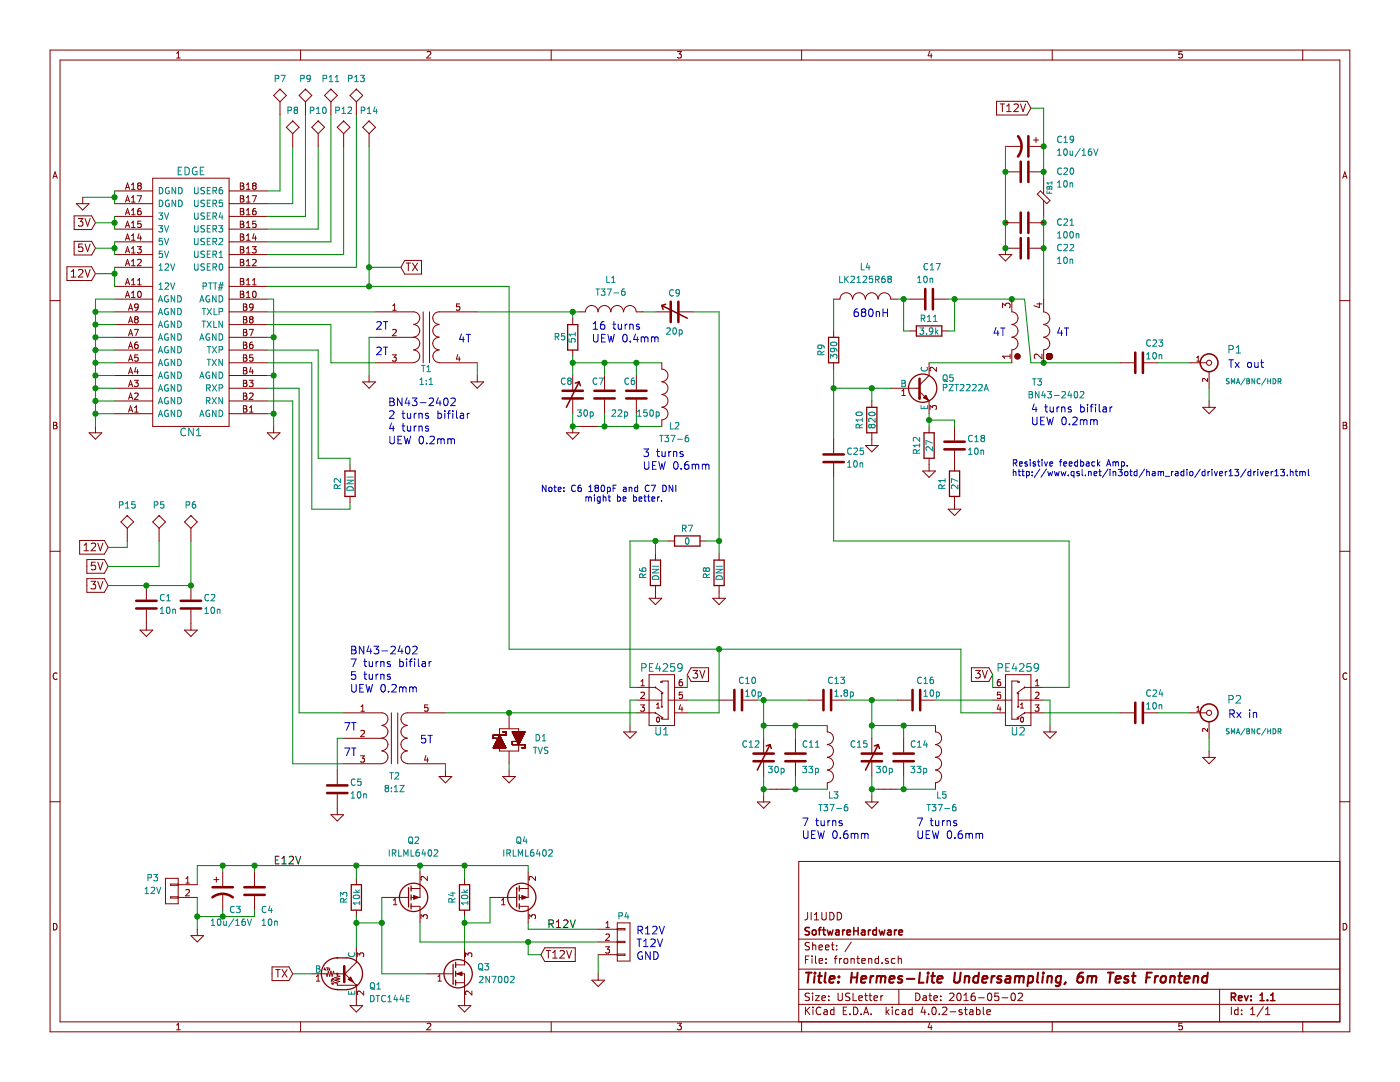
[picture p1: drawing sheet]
EESchema Schematic File Version 2
LIBS:power
LIBS:device
LIBS:transistors
LIBS:conn
LIBS:linear
LIBS:regul
LIBS:74xx
LIBS:cmos4000
LIBS:adc-dac
LIBS:memory
LIBS:xilinx
LIBS:microcontrollers
LIBS:dsp
LIBS:microchip
LIBS:analog_switches
LIBS:motorola
LIBS:texas
LIBS:intel
LIBS:audio
LIBS:interface
LIBS:digital-audio
LIBS:philips
LIBS:display
LIBS:cypress
LIBS:siliconi
LIBS:opto
LIBS:atmel
LIBS:contrib
LIBS:valves
LIBS:hermeslite
LIBS:hermeslite6
LIBS:frontend-cache
EELAYER 25 0
EELAYER END
$Descr USLetter 11000 8500
encoding utf-8
Sheet 1 1
Title "Hermes-Lite Undersampling, 6m Test Frontend"
Date "2016-05-02"
Rev "1.1"
Comp "SoftwareHardware"
Comment1 "JI1UDD"
Comment2 ""
Comment3 ""
Comment4 ""
$EndDescr
$Comp
L EDGE CN1
U 1 1
P 1500 2250
F 0 "CN1" H 1500 1100 60  0000 C CNN
F 1 "EDGE" H 1500 3150 60  0000 C CNN
F 2 "HERMESLITE_FE6:EDGE" H 1500 1750 60  0001 C CNN
F 3 "" H 1500 1750 60  0000 C CNN
	1    1500 2250
	1    0    0    -1  
$EndComp
$Comp
L TRANSFO4 T2
U 1 1
P 3100 5800
F 0 "T2" H 3100 5500 50  0000 C CNN
F 1 "8:1Z" H 3100 5400 50  0000 C CNN
F 2 "HERMESLITE:TRANSFSMT" H 3100 5800 60  0001 C CNN
F 3 "" H 3100 5800 60  0000 C CNN
	1    3100 5800
	1    0    0    -1  
$EndComp
$Comp
L GND #PWR01
U 1 1
P 2650 6350
F 0 "#PWR01" H 2650 6100 50  0001 C CNN
F 1 "GND" H 2650 6200 50  0001 C CNN
F 2 "" H 2650 6350 60  0000 C CNN
F 3 "" H 2650 6350 60  0000 C CNN
	1    2650 6350
	1    0    0    -1  
$EndComp
$Comp
L GND #PWR02
U 1 1
P 3500 6050
F 0 "#PWR02" H 3500 5800 50  0001 C CNN
F 1 "GND" H 3500 5900 50  0001 C CNN
F 2 "" H 3500 6050 60  0000 C CNN
F 3 "" H 3500 6050 60  0000 C CNN
	1    3500 6050
	1    0    0    -1  
$EndComp
$Comp
L GND #PWR03
U 1 1
P 2150 3350
F 0 "#PWR03" H 2150 3350 30  0001 C CNN
F 1 "GND" H 2150 3280 30  0001 C CNN
F 2 "" H 2150 3350 60  0000 C CNN
F 3 "" H 2150 3350 60  0000 C CNN
	1    2150 3350
	1    0    0    -1  
$EndComp
$Comp
L GND #PWR04
U 1 1
P 750 3350
F 0 "#PWR04" H 750 3350 30  0001 C CNN
F 1 "GND" H 750 3280 30  0001 C CNN
F 2 "" H 750 3350 60  0000 C CNN
F 3 "" H 750 3350 60  0000 C CNN
	1    750  3350
	1    0    0    -1  
$EndComp
Text GLabel 750  1750 0    60   Input ~ 0
3V
Text GLabel 750  1950 0    60   Input ~ 0
5V
$Comp
L TRANSFO4 T1
U 1 1
P 3350 2650
F 0 "T1" H 3350 2400 50  0000 C CNN
F 1 "1:1" H 3350 2300 50  0000 C CNN
F 2 "HERMESLITE:TRANSFSMT" H 3350 2650 60  0001 C CNN
F 3 "" H 3350 2650 60  0000 C CNN
	1    3350 2650
	1    0    0    -1  
$EndComp
$Comp
L GND #PWR05
U 1 1
P 2900 2950
F 0 "#PWR05" H 2900 2700 50  0001 C CNN
F 1 "GND" H 2900 2800 50  0001 C CNN
F 2 "" H 2900 2950 60  0000 C CNN
F 3 "" H 2900 2950 60  0000 C CNN
	1    2900 2950
	1    0    0    -1  
$EndComp
$Comp
L BNC P2
U 1 1
P 9500 5600
F 0 "P2" H 9700 5700 60  0000 C CNN
F 1 "SMA/BNC/HDR" H 9850 5450 40  0000 C CNN
F 2 "HERMESLITE:rfconnector" H 9500 5600 60  0001 C CNN
F 3 "" H 9500 5600 60  0000 C CNN
	1    9500 5600
	1    0    0    -1  
$EndComp
$Comp
L GND #PWR06
U 1 1
P 9500 5900
F 0 "#PWR06" H 9500 5900 30  0001 C CNN
F 1 "GND" H 9500 5830 30  0001 C CNN
F 2 "" H 9500 5900 60  0000 C CNN
F 3 "" H 9500 5900 60  0000 C CNN
	1    9500 5900
	1    0    0    -1  
$EndComp
$Comp
L C C6
U 1 1
P 5000 3100
F 0 "C6" H 4900 3200 50  0000 L CNN
F 1 "150p" H 5000 2950 50  0000 L CNN
F 2 "HERMESLITE_FE6:C_0805_HandSoldering" H 5038 2950 30  0001 C CNN
F 3 "" H 5000 3100 60  0000 C CNN
	1    5000 3100
	1    0    0    -1  
$EndComp
$Comp
L GND #PWR07
U 1 1
P 4500 3350
F 0 "#PWR07" H 4500 3100 50  0001 C CNN
F 1 "GND" H 4500 3200 50  0001 C CNN
F 2 "" H 4500 3350 60  0000 C CNN
F 3 "" H 4500 3350 60  0000 C CNN
	1    4500 3350
	1    0    0    -1  
$EndComp
$Comp
L R R5
U 1 1
P 4500 2650
F 0 "R5" H 4400 2650 50  0000 C CNN
F 1 "51" V 4500 2650 50  0000 C CNN
F 2 "HERMESLITE_FE6:C_0805_HandSoldering" V 4430 2650 30  0001 C CNN
F 3 "" H 4500 2650 30  0000 C CNN
	1    4500 2650
	1    0    0    -1  
$EndComp
$Comp
L C C7
U 1 1
P 4750 3100
F 0 "C7" H 4650 3200 50  0000 L CNN
F 1 "22p" H 4800 2950 50  0000 L CNN
F 2 "HERMESLITE_FE6:C_0805_HandSoldering" H 4788 2950 30  0001 C CNN
F 3 "" H 4750 3100 60  0000 C CNN
	1    4750 3100
	1    0    0    -1  
$EndComp
$Comp
L CTRIM C8
U 1 1
P 4500 3100
F 0 "C8" H 4450 3200 50  0000 C CNN
F 1 "30p" H 4600 2950 50  0000 C CNN
F 2 "HERMESLITE_FE6:TC_TZ03" H 4500 3100 50  0001 C CNN
F 3 "" H 4500 3100 50  0000 C CNN
	1    4500 3100
	1    0    0    -1  
$EndComp
$Comp
L INDUCTOR_SMALL L2
U 1 1
P 5200 3100
F 0 "L2" V 5450 3200 50  0000 C CNN
F 1 "T37-6" V 5550 3200 50  0000 C CNN
F 2 "HERMESLITE_FE6:T37_SL" H 5200 3100 60  0001 C CNN
F 3 "" H 5200 3100 60  0000 C CNN
	1    5200 3100
	0    1    1    0   
$EndComp
$Comp
L INDUCTOR_SMALL L1
U 1 1
P 4800 2450
F 0 "L1" H 4800 2700 50  0000 C CNN
F 1 "T37-6" H 4800 2600 50  0000 C CNN
F 2 "HERMESLITE_FE6:T37_SL" H 4800 2450 60  0001 C CNN
F 3 "" H 4800 2450 60  0000 C CNN
	1    4800 2450
	1    0    0    -1  
$EndComp
$Comp
L CTRIM C9
U 1 1
P 5300 2450
F 0 "C9" V 5450 2450 50  0000 C CNN
F 1 "20p" V 5150 2450 50  0000 C CNN
F 2 "HERMESLITE_FE6:TC_TZ03" H 5300 2450 50  0001 C CNN
F 3 "" H 5300 2450 50  0000 C CNN
	1    5300 2450
	0    -1   -1   0   
$EndComp
$Comp
L C C10
U 1 1
P 5800 5500
F 0 "C10" V 5650 5500 50  0000 L CNN
F 1 "10p" V 5750 5550 50  0000 L CNN
F 2 "HERMESLITE_FE6:C_0805_HandSoldering" H 5838 5350 30  0001 C CNN
F 3 "" H 5800 5500 60  0000 C CNN
	1    5800 5500
	0    1    1    0   
$EndComp
$Comp
L C C13
U 1 1
P 6500 5500
F 0 "C13" V 6350 5500 50  0000 L CNN
F 1 "1.8p" V 6450 5550 50  0000 L CNN
F 2 "HERMESLITE_FE6:C_0805_HandSoldering" H 6538 5350 30  0001 C CNN
F 3 "" H 6500 5500 60  0000 C CNN
	1    6500 5500
	0    1    1    0   
$EndComp
$Comp
L C C16
U 1 1
P 7200 5500
F 0 "C16" V 7050 5500 50  0000 L CNN
F 1 "10p" V 7150 5550 50  0000 L CNN
F 2 "HERMESLITE_FE6:C_0805_HandSoldering" H 7238 5350 30  0001 C CNN
F 3 "" H 7200 5500 60  0000 C CNN
	1    7200 5500
	0    1    1    0   
$EndComp
$Comp
L BNC P1
U 1 1
P 9500 2850
F 0 "P1" H 9700 2950 60  0000 C CNN
F 1 "SMA/BNC/HDR" H 9850 2700 40  0000 C CNN
F 2 "HERMESLITE:rfconnector" H 9500 2850 60  0001 C CNN
F 3 "" H 9500 2850 60  0000 C CNN
	1    9500 2850
	1    0    0    -1  
$EndComp
$Comp
L GND #PWR08
U 1 1
P 9500 3150
F 0 "#PWR08" H 9500 3150 30  0001 C CNN
F 1 "GND" H 9500 3080 30  0001 C CNN
F 2 "" H 9500 3150 60  0000 C CNN
F 3 "" H 9500 3150 60  0000 C CNN
	1    9500 3150
	1    0    0    -1  
$EndComp
$Comp
L GND #PWR09
U 1 1
P 3750 2950
F 0 "#PWR09" H 3750 2700 50  0001 C CNN
F 1 "GND" H 3750 2800 50  0001 C CNN
F 2 "" H 3750 2950 60  0000 C CNN
F 3 "" H 3750 2950 60  0000 C CNN
	1    3750 2950
	1    0    0    -1  
$EndComp
$Comp
L C C11
U 1 1
P 6250 5950
F 0 "C11" H 6300 6050 50  0000 L CNN
F 1 "33p" H 6300 5850 50  0000 L CNN
F 2 "HERMESLITE_FE6:C_0805_HandSoldering" H 6288 5800 30  0001 C CNN
F 3 "" H 6250 5950 60  0000 C CNN
	1    6250 5950
	1    0    0    -1  
$EndComp
$Comp
L CTRIM C12
U 1 1
P 6000 5950
F 0 "C12" H 5900 6050 50  0000 C CNN
F 1 "30p" H 6100 5850 50  0000 C CNN
F 2 "HERMESLITE_FE6:TC_TZ03" H 6000 5950 50  0001 C CNN
F 3 "" H 6000 5950 50  0000 C CNN
	1    6000 5950
	1    0    0    -1  
$EndComp
$Comp
L INDUCTOR_SMALL L3
U 1 1
P 6500 5950
F 0 "L3" V 6800 6000 50  0000 C CNN
F 1 "T37-6" V 6900 6000 50  0000 C CNN
F 2 "HERMESLITE_FE6:T37_SL" H 6500 5950 60  0001 C CNN
F 3 "" H 6500 5950 60  0000 C CNN
	1    6500 5950
	0    1    1    0   
$EndComp
$Comp
L GND #PWR010
U 1 1
P 6000 6250
F 0 "#PWR010" H 6000 6000 50  0001 C CNN
F 1 "GND" H 6000 6100 50  0001 C CNN
F 2 "" H 6000 6250 60  0000 C CNN
F 3 "" H 6000 6250 60  0000 C CNN
	1    6000 6250
	1    0    0    -1  
$EndComp
$Comp
L C C14
U 1 1
P 7100 5950
F 0 "C14" H 7150 6050 50  0000 L CNN
F 1 "33p" H 7150 5850 50  0000 L CNN
F 2 "HERMESLITE_FE6:C_0805_HandSoldering" H 7138 5800 30  0001 C CNN
F 3 "" H 7100 5950 60  0000 C CNN
	1    7100 5950
	1    0    0    -1  
$EndComp
$Comp
L CTRIM C15
U 1 1
P 6850 5950
F 0 "C15" H 6750 6050 50  0000 C CNN
F 1 "30p" H 6950 5850 50  0000 C CNN
F 2 "HERMESLITE_FE6:TC_TZ03" H 6850 5950 50  0001 C CNN
F 3 "" H 6850 5950 50  0000 C CNN
	1    6850 5950
	1    0    0    -1  
$EndComp
$Comp
L INDUCTOR_SMALL L5
U 1 1
P 7350 5950
F 0 "L5" V 7650 6000 50  0000 C CNN
F 1 "T37-6" V 7750 6000 50  0000 C CNN
F 2 "HERMESLITE_FE6:T37_SL" H 7350 5950 60  0001 C CNN
F 3 "" H 7350 5950 60  0000 C CNN
	1    7350 5950
	0    1    1    0   
$EndComp
$Comp
L GND #PWR011
U 1 1
P 6850 6250
F 0 "#PWR011" H 6850 6000 50  0001 C CNN
F 1 "GND" H 6850 6100 50  0001 C CNN
F 2 "" H 6850 6250 60  0000 C CNN
F 3 "" H 6850 6250 60  0000 C CNN
	1    6850 6250
	1    0    0    -1  
$EndComp
$Comp
L PE4259 U1
U 1 1
P 5200 5500
F 0 "U1" H 5200 5250 60  0000 C CNN
F 1 "PE4259" H 5200 5750 60  0000 C CNN
F 2 "HERMESLITE_FE6:pe4259" H 5200 5500 60  0001 C CNN
F 3 "" H 5200 5500 60  0000 C CNN
	1    5200 5500
	-1   0    0    -1  
$EndComp
Text GLabel 5400 5300 2    60   Input ~ 0
3V
$Comp
L R R2
U 1 1
P 2750 3800
F 0 "R2" V 2850 3800 50  0000 C CNN
F 1 "DNI" V 2750 3800 50  0000 C CNN
F 2 "HERMESLITE_FE6:C_0603_HandSoldering" V 2680 3800 30  0001 C CNN
F 3 "" H 2750 3800 30  0000 C CNN
	1    2750 3800
	-1   0    0    1   
$EndComp
$Comp
L GND #PWR012
U 1 1
P 8250 5700
F 0 "#PWR012" H 8250 5450 50  0001 C CNN
F 1 "GND" H 8250 5550 50  0001 C CNN
F 2 "" H 8250 5700 60  0000 C CNN
F 3 "" H 8250 5700 60  0000 C CNN
	1    8250 5700
	1    0    0    -1  
$EndComp
$Comp
L PE4259 U2
U 1 1
P 8000 5500
F 0 "U2" H 8000 5250 60  0000 C CNN
F 1 "PE4259" H 8000 5750 60  0000 C CNN
F 2 "HERMESLITE_FE6:pe4259" H 8000 5500 60  0001 C CNN
F 3 "" H 8000 5500 60  0000 C CNN
	1    8000 5500
	1    0    0    -1  
$EndComp
Text GLabel 7800 5300 0    60   Input ~ 0
3V
$Comp
L GND #PWR013
U 1 1
P 4950 5700
F 0 "#PWR013" H 4950 5450 50  0001 C CNN
F 1 "GND" H 4950 5550 50  0001 C CNN
F 2 "" H 4950 5700 60  0000 C CNN
F 3 "" H 4950 5700 60  0000 C CNN
	1    4950 5700
	1    0    0    -1  
$EndComp
$Comp
L R R10
U 1 1
P 6850 3300
F 0 "R10" V 6950 3300 50  0000 C CNN
F 1 "820" V 6850 3300 50  0000 C CNN
F 2 "HERMESLITE_FE6:C_0805_HandSoldering" V 6780 3300 30  0001 C CNN
F 3 "" H 6850 3300 30  0000 C CNN
	1    6850 3300
	-1   0    0    1   
$EndComp
$Comp
L R R12
U 1 1
P 7300 3500
F 0 "R12" V 7400 3500 50  0000 C CNN
F 1 "27" V 7300 3500 50  0000 C CNN
F 2 "HERMESLITE_FE6:C_0805_HandSoldering" V 7230 3500 30  0001 C CNN
F 3 "" H 7300 3500 30  0000 C CNN
	1    7300 3500
	-1   0    0    1   
$EndComp
$Comp
L R R1
U 1 1
P 7500 3800
F 0 "R1" V 7600 3800 50  0000 C CNN
F 1 "27" V 7500 3800 50  0000 C CNN
F 2 "HERMESLITE_FE6:C_0805_HandSoldering" V 7430 3800 30  0001 C CNN
F 3 "" H 7500 3800 30  0000 C CNN
	1    7500 3800
	-1   0    0    1   
$EndComp
$Comp
L R R9
U 1 1
P 6550 2750
F 0 "R9" V 6650 2750 50  0000 C CNN
F 1 "390" V 6550 2750 50  0000 C CNN
F 2 "HERMESLITE_FE6:C_0805_HandSoldering" V 6480 2750 30  0001 C CNN
F 3 "" H 6550 2750 30  0000 C CNN
	1    6550 2750
	-1   0    0    1   
$EndComp
$Comp
L INDUCTOR_SMALL L4
U 1 1
P 6800 2350
F 0 "L4" H 6800 2600 50  0000 C CNN
F 1 "LK2125R68" H 6800 2500 50  0000 C CNN
F 2 "HERMESLITE_FE6:C_0805_HandSoldering" H 6800 2350 60  0001 C CNN
F 3 "" H 6800 2350 60  0000 C CNN
	1    6800 2350
	1    0    0    -1  
$EndComp
$Comp
L C C17
U 1 1
P 7300 2350
F 0 "C17" V 7050 2300 50  0000 L CNN
F 1 "10n" V 7150 2250 50  0000 L CNN
F 2 "HERMESLITE_FE6:C_0805_HandSoldering" H 7338 2200 30  0001 C CNN
F 3 "" H 7300 2350 60  0000 C CNN
	1    7300 2350
	0    1    1    0   
$EndComp
$Comp
L R R11
U 1 1
P 7300 2600
F 0 "R11" V 7400 2600 50  0000 C CNN
F 1 "3.9k" V 7300 2600 50  0000 C CNN
F 2 "HERMESLITE_FE6:C_0805_HandSoldering" V 7230 2600 30  0001 C CNN
F 3 "" H 7300 2600 30  0000 C CNN
	1    7300 2600
	0    -1   -1   0   
$EndComp
$Comp
L C C18
U 1 1
P 7500 3500
F 0 "C18" H 7600 3550 50  0000 L CNN
F 1 "10n" H 7600 3450 50  0000 L CNN
F 2 "HERMESLITE_FE6:C_0805_HandSoldering" H 7538 3350 30  0001 C CNN
F 3 "" H 7500 3500 60  0000 C CNN
	1    7500 3500
	1    0    0    -1  
$EndComp
$Comp
L GND #PWR014
U 1 1
P 7500 3950
F 0 "#PWR014" H 7500 3700 50  0001 C CNN
F 1 "GND" H 7500 3800 50  0001 C CNN
F 2 "" H 7500 3950 60  0000 C CNN
F 3 "" H 7500 3950 60  0000 C CNN
	1    7500 3950
	1    0    0    -1  
$EndComp
$Comp
L GND #PWR015
U 1 1
P 7300 3650
F 0 "#PWR015" H 7300 3400 50  0001 C CNN
F 1 "GND" H 7300 3500 50  0001 C CNN
F 2 "" H 7300 3650 60  0000 C CNN
F 3 "" H 7300 3650 60  0000 C CNN
	1    7300 3650
	1    0    0    -1  
$EndComp
$Comp
L GND #PWR016
U 1 1
P 6850 3450
F 0 "#PWR016" H 6850 3200 50  0001 C CNN
F 1 "GND" H 6850 3300 50  0001 C CNN
F 2 "" H 6850 3450 60  0000 C CNN
F 3 "" H 6850 3450 60  0000 C CNN
	1    6850 3450
	1    0    0    -1  
$EndComp
$Comp
L C C23
U 1 1
P 8950 2850
F 0 "C23" V 8800 2900 50  0000 L CNN
F 1 "10n" V 8900 2900 50  0000 L CNN
F 2 "HERMESLITE_FE6:C_0805_HandSoldering" H 8988 2700 30  0001 C CNN
F 3 "" H 8950 2850 60  0000 C CNN
	1    8950 2850
	0    1    1    0   
$EndComp
$Comp
L C C22
U 1 1
P 8050 1950
F 0 "C22" V 8050 2200 50  0000 L CNN
F 1 "10n" V 8150 2200 50  0000 L CNN
F 2 "HERMESLITE_FE6:C_0805_HandSoldering" H 8088 1800 30  0001 C CNN
F 3 "" H 8050 1950 60  0000 C CNN
	1    8050 1950
	0    1    1    0   
$EndComp
$Comp
L GND #PWR017
U 1 1
P 7900 1950
F 0 "#PWR017" H 7900 1700 50  0001 C CNN
F 1 "GND" H 7900 1800 50  0001 C CNN
F 2 "" H 7900 1950 60  0000 C CNN
F 3 "" H 7900 1950 60  0000 C CNN
	1    7900 1950
	1    0    0    -1  
$EndComp
$Comp
L FB FB1
U 1 1
P 8200 1550
F 0 "FB1" H 8275 1500 39  0000 C CNN
F 1 "FB" H 8200 1650 60  0001 C CNN
F 2 "HERMESLITE_FE6:C_0805_HandSoldering" H 8200 1550 60  0001 C CNN
F 3 "" H 8200 1550 60  0000 C CNN
	1    8200 1550
	0    -1   -1   0   
$EndComp
$Comp
L C C24
U 1 1
P 8950 5600
F 0 "C24" V 8800 5650 50  0000 L CNN
F 1 "10n" V 8900 5650 50  0000 L CNN
F 2 "HERMESLITE_FE6:C_0805_HandSoldering" H 8988 5450 30  0001 C CNN
F 3 "" H 8950 5600 60  0000 C CNN
	1    8950 5600
	0    1    1    0   
$EndComp
$Comp
L C C5
U 1 1
P 2650 6200
F 0 "C5" H 2750 6250 50  0000 L CNN
F 1 "10n" H 2750 6150 50  0000 L CNN
F 2 "HERMESLITE_FE6:C_0805_HandSoldering" H 2688 6050 30  0001 C CNN
F 3 "" H 2650 6200 60  0000 C CNN
	1    2650 6200
	1    0    0    -1  
$EndComp
$Comp
L TST P5
U 1 1
P 1250 4250
F 0 "P5" H 1250 4500 50  0000 C BNN
F 1 "TST5" H 1250 4500 50  0001 C CNN
F 2 "HERMESLITE_FE6:Measurement_Point_Round-SMD-Pad_Small" H 2100 3400 50  0001 C CNN
F 3 "" H 1250 4250 50  0000 C CNN
	1    1250 4250
	1    0    0    -1  
$EndComp
Text GLabel 850  4450 0    60   Input ~ 0
5V
Text GLabel 850  4600 0    60   Input ~ 0
3V
$Comp
L GND #PWR018
U 1 1
P 1500 4900
F 0 "#PWR018" H 1500 4650 50  0001 C CNN
F 1 "GND" H 1500 4750 50  0001 C CNN
F 2 "" H 1500 4900 60  0000 C CNN
F 3 "" H 1500 4900 60  0000 C CNN
	1    1500 4900
	1    0    0    -1  
$EndComp
$Comp
L C C2
U 1 1
P 1500 4750
F 0 "C2" H 1600 4800 50  0000 L CNN
F 1 "10n" H 1600 4700 50  0000 L CNN
F 2 "HERMESLITE_FE6:C_0805_HandSoldering" H 1538 4600 30  0001 C CNN
F 3 "" H 1500 4750 60  0000 C CNN
	1    1500 4750
	1    0    0    -1  
$EndComp
$Comp
L TST P6
U 1 1
P 1500 4250
F 0 "P6" H 1500 4500 50  0000 C BNN
F 1 "TST3" H 1500 4500 50  0001 C CNN
F 2 "HERMESLITE_FE6:Measurement_Point_Round-SMD-Pad_Small" H 1500 4250 50  0001 C CNN
F 3 "" H 1500 4250 50  0000 C CNN
	1    1500 4250
	1    0    0    -1  
$EndComp
Text Notes 5050 3600 0    60   ~ 0
3 turns
Text Notes 4650 2600 0    60   ~ 0
16 turns
Text Notes 6300 6500 0    60   ~ 0
7 turns
Text Notes 7200 6500 0    60   ~ 0
7 turns
$Comp
L C C20
U 1 1
P 8050 1350
F 0 "C20" V 8050 1600 50  0000 L CNN
F 1 "10n" V 8150 1600 50  0000 L CNN
F 2 "HERMESLITE_FE6:C_0805_HandSoldering" H 8088 1200 30  0001 C CNN
F 3 "" H 8050 1350 60  0000 C CNN
	1    8050 1350
	0    1    1    0   
$EndComp
$Comp
L CP1 C19
U 1 1
P 8050 1150
F 0 "C19" V 8000 1400 50  0000 L CNN
F 1 "10u/16V" V 8100 1400 50  0000 L CNN
F 2 "HERMESLITE_FE6:TantalC_SizeB_EIA-3528_Wave" H 8050 1150 50  0001 C CNN
F 3 "" H 8050 1150 50  0000 C CNN
	1    8050 1150
	0    1    1    0   
$EndComp
$Comp
L C C1
U 1 1
P 1150 4750
F 0 "C1" H 1250 4800 50  0000 L CNN
F 1 "10n" H 1250 4700 50  0000 L CNN
F 2 "HERMESLITE_FE6:C_0805_HandSoldering" H 1188 4600 30  0001 C CNN
F 3 "" H 1150 4750 60  0000 C CNN
	1    1150 4750
	1    0    0    -1  
$EndComp
$Comp
L GND #PWR019
U 1 1
P 1150 4900
F 0 "#PWR019" H 1150 4650 50  0001 C CNN
F 1 "GND" H 1150 4750 50  0001 C CNN
F 2 "" H 1150 4900 60  0000 C CNN
F 3 "" H 1150 4900 60  0000 C CNN
	1    1150 4900
	1    0    0    -1  
$EndComp
$Comp
L DIODESCH2 D1
U 1 1
P 4000 5800
F 0 "D1" V 4000 6050 50  0000 C CNN
F 1 "TVS" V 4100 6050 50  0000 C CNN
F 2 "HERMESLITE:SOD323" H 4000 5875 60  0001 C CNN
F 3 "" H 4000 5875 60  0000 C CNN
	1    4000 5800
	0    1    1    0   
$EndComp
$Comp
L GND #PWR020
U 1 1
P 4000 6050
F 0 "#PWR020" H 4000 5800 50  0001 C CNN
F 1 "GND" H 4000 5900 50  0001 C CNN
F 2 "" H 4000 6050 60  0000 C CNN
F 3 "" H 4000 6050 60  0000 C CNN
	1    4000 6050
	1    0    0    -1  
$EndComp
Text Notes 8100 3250 0    60   ~ 0
4 turns bifilar
$Comp
L PZT2222A Q5
U 1 1
P 7200 3050
F 0 "Q5" H 7400 3125 50  0000 L CNN
F 1 "PZT2222A" H 7400 3050 50  0000 L CNN
F 2 "HERMESLITE_FE6:SOT-223-Heat" H 7400 2975 50  0001 L CIN
F 3 "" H 7200 3050 50  0000 L CNN
	1    7200 3050
	1    0    0    -1  
$EndComp
$Comp
L Q_PMOS_GSD Q4
U 1 1
P 4050 7050
F 0 "Q4" H 4150 6600 50  0000 R CNN
F 1 "IRLML6402" H 4350 6700 50  0000 R CNN
F 2 "HERMESLITE_FE6:SOT-23" H 4250 7150 50  0001 C CNN
F 3 "" H 4050 7050 50  0000 C CNN
	1    4050 7050
	1    0    0    1   
$EndComp
$Comp
L Q_NMOS_GSD Q3
U 1 1
P 3550 7650
F 0 "Q3" H 3850 7700 50  0000 R CNN
F 1 "2N7002" H 4050 7600 50  0000 R CNN
F 2 "HERMESLITE_FE6:SOT-23" H 3750 7750 50  0001 C CNN
F 3 "" H 3550 7650 50  0000 C CNN
	1    3550 7650
	1    0    0    -1  
$EndComp
$Comp
L R R4
U 1 1
P 3650 7050
F 0 "R4" V 3750 7050 50  0000 C CNN
F 1 "10k" V 3650 7050 50  0000 C CNN
F 2 "HERMESLITE_FE6:C_0805_HandSoldering" V 3580 7050 30  0001 C CNN
F 3 "" H 3650 7050 30  0000 C CNN
	1    3650 7050
	-1   0    0    1   
$EndComp
$Comp
L Q_PMOS_GSD Q2
U 1 1
P 3200 7050
F 0 "Q2" H 3300 6600 50  0000 R CNN
F 1 "IRLML6402" H 3450 6700 50  0000 R CNN
F 2 "HERMESLITE_FE6:SOT-23" H 3400 7150 50  0001 C CNN
F 3 "" H 3200 7050 50  0000 C CNN
	1    3200 7050
	1    0    0    1   
$EndComp
$Comp
L CONN_01X03 P4
U 1 1
P 4900 7400
F 0 "P4" H 4900 7600 50  0000 C CNN
F 1 "CONN_01X03" H 5000 7150 50  0001 C CNN
F 2 "HERMESLITE_FE6:JST_EH_3P" H 4900 7400 50  0001 C CNN
F 3 "" H 4900 7400 50  0000 C CNN
	1    4900 7400
	1    0    0    -1  
$EndComp
$Comp
L R R3
U 1 1
P 2800 7050
F 0 "R3" V 2900 7050 50  0000 C CNN
F 1 "10k" V 2800 7050 50  0000 C CNN
F 2 "HERMESLITE_FE6:C_0805_HandSoldering" V 2730 7050 30  0001 C CNN
F 3 "" H 2800 7050 30  0000 C CNN
	1    2800 7050
	-1   0    0    1   
$EndComp
$Comp
L GND #PWR021
U 1 1
P 3650 7850
F 0 "#PWR021" H 3650 7850 30  0001 C CNN
F 1 "GND" H 3650 7780 30  0001 C CNN
F 2 "" H 3650 7850 60  0000 C CNN
F 3 "" H 3650 7850 60  0000 C CNN
	1    3650 7850
	1    0    0    -1  
$EndComp
$Comp
L GND #PWR022
U 1 1
P 2800 7850
F 0 "#PWR022" H 2800 7850 30  0001 C CNN
F 1 "GND" H 2800 7780 30  0001 C CNN
F 2 "" H 2800 7850 60  0000 C CNN
F 3 "" H 2800 7850 60  0000 C CNN
	1    2800 7850
	1    0    0    -1  
$EndComp
$Comp
L GND #PWR023
U 1 1
P 4700 7650
F 0 "#PWR023" H 4700 7650 30  0001 C CNN
F 1 "GND" H 4700 7580 30  0001 C CNN
F 2 "" H 4700 7650 60  0000 C CNN
F 3 "" H 4700 7650 60  0000 C CNN
	1    4700 7650
	1    0    0    -1  
$EndComp
Text GLabel 8100 850  0    60   Input ~ 0
T12V
Text GLabel 2300 7650 0    60   Input ~ 0
TX
$Comp
L R R7
U 1 1
P 5400 4250
F 0 "R7" V 5500 4250 50  0000 C CNN
F 1 "0" V 5400 4250 50  0000 C CNN
F 2 "HERMESLITE_FE6:C_0805_HandSoldering" V 5330 4250 30  0001 C CNN
F 3 "" H 5400 4250 30  0000 C CNN
	1    5400 4250
	0    -1   -1   0   
$EndComp
$Comp
L R R8
U 1 1
P 5650 4500
F 0 "R8" V 5750 4500 50  0000 C CNN
F 1 "DNI" V 5650 4500 50  0000 C CNN
F 2 "HERMESLITE_FE6:C_0805_HandSoldering" V 5580 4500 30  0001 C CNN
F 3 "" H 5650 4500 30  0000 C CNN
	1    5650 4500
	-1   0    0    1   
$EndComp
$Comp
L GND #PWR024
U 1 1
P 5650 4650
F 0 "#PWR024" H 5650 4400 50  0001 C CNN
F 1 "GND" H 5650 4500 50  0001 C CNN
F 2 "" H 5650 4650 60  0000 C CNN
F 3 "" H 5650 4650 60  0000 C CNN
	1    5650 4650
	1    0    0    -1  
$EndComp
$Comp
L R R6
U 1 1
P 5150 4500
F 0 "R6" V 5250 4500 50  0000 C CNN
F 1 "DNI" V 5150 4500 50  0000 C CNN
F 2 "HERMESLITE_FE6:C_0805_HandSoldering" V 5080 4500 30  0001 C CNN
F 3 "" H 5150 4500 30  0000 C CNN
	1    5150 4500
	-1   0    0    1   
$EndComp
$Comp
L GND #PWR025
U 1 1
P 5150 4650
F 0 "#PWR025" H 5150 4400 50  0001 C CNN
F 1 "GND" H 5150 4500 50  0001 C CNN
F 2 "" H 5150 4650 60  0000 C CNN
F 3 "" H 5150 4650 60  0000 C CNN
	1    5150 4650
	1    0    0    -1  
$EndComp
Text GLabel 3150 2100 2    60   Input ~ 0
TX
Wire Wire Line
	2650 6050 2650 5800
Wire Wire Line
	2650 5800 2700 5800
Wire Wire Line
	3500 6000 3500 6050
Wire Wire Line
	2100 3050 2350 3050
Wire Wire Line
	2350 3050 2350 5600
Wire Wire Line
	2350 5600 2700 5600
Wire Wire Line
	2100 3150 2300 3150
Wire Wire Line
	2300 3150 2300 6000
Wire Wire Line
	2300 6000 2700 6000
Wire Wire Line
	2100 2750 2500 2750
Wire Wire Line
	2500 2750 2500 3600
Wire Wire Line
	2100 2850 2450 2850
Wire Wire Line
	2450 2850 2450 4000
Wire Wire Line
	2100 1500 2200 1500
Wire Wire Line
	2200 1500 2200 900 
Wire Wire Line
	2100 1600 2300 1600
Wire Wire Line
	2300 1600 2300 1150
Wire Wire Line
	2100 1700 2400 1700
Wire Wire Line
	2400 1700 2400 900 
Wire Wire Line
	2100 1800 2500 1800
Wire Wire Line
	2500 1800 2500 1150
Wire Wire Line
	2100 1900 2600 1900
Wire Wire Line
	2600 1900 2600 900 
Wire Wire Line
	2100 2000 2700 2000
Wire Wire Line
	2700 2000 2700 1150
Wire Wire Line
	2100 2100 2800 2100
Wire Wire Line
	2800 2100 2800 900 
Wire Wire Line
	2100 2250 4000 2250
Wire Wire Line
	2900 1150 2900 2250
Wire Wire Line
	900  2350 750  2350
Wire Wire Line
	750  2350 750  3350
Wire Wire Line
	900  2450 750  2450
Connection ~ 750  2450
Wire Wire Line
	900  2550 750  2550
Connection ~ 750  2550
Wire Wire Line
	900  2650 750  2650
Connection ~ 750  2650
Wire Wire Line
	900  2750 750  2750
Connection ~ 750  2750
Wire Wire Line
	900  2850 750  2850
Connection ~ 750  2850
Wire Wire Line
	900  2950 750  2950
Connection ~ 750  2950
Wire Wire Line
	900  3050 750  3050
Connection ~ 750  3050
Wire Wire Line
	900  3150 750  3150
Connection ~ 750  3150
Wire Wire Line
	900  3250 750  3250
Connection ~ 750  3250
Wire Wire Line
	900  1700 900  1800
Wire Wire Line
	900  1900 900  2000
Wire Wire Line
	900  1950 750  1950
Connection ~ 900  1950
Wire Wire Line
	900  1750 750  1750
Connection ~ 900  1750
Wire Wire Line
	900  1500 900  1600
Wire Wire Line
	900  1550 650  1550
Connection ~ 900  1550
Wire Wire Line
	2100 2450 2950 2450
Wire Wire Line
	2150 2350 2150 3350
Connection ~ 2150 2650
Connection ~ 2150 2950
Connection ~ 2150 3250
Wire Wire Line
	2100 2350 2150 2350
Wire Wire Line
	2100 2650 2150 2650
Wire Wire Line
	2100 2950 2150 2950
Wire Wire Line
	2150 3250 2100 3250
Wire Wire Line
	2600 2550 2600 2850
Wire Wire Line
	2600 2850 2950 2850
Wire Wire Line
	2950 2650 2900 2650
Wire Wire Line
	2900 2650 2900 2950
Wire Wire Line
	9100 5600 9350 5600
Wire Wire Line
	9500 5800 9500 5900
Wire Wire Line
	9500 3050 9500 3150
Wire Wire Line
	3750 2950 3750 2850
Wire Wire Line
	4500 2800 4500 2950
Wire Wire Line
	4500 2850 5200 2850
Wire Wire Line
	5000 2950 5000 2850
Connection ~ 5000 2850
Wire Wire Line
	4750 2950 4750 2850
Connection ~ 4750 2850
Connection ~ 4750 3350
Wire Wire Line
	5000 3350 5000 3250
Connection ~ 5000 3350
Connection ~ 4500 2850
Connection ~ 4500 3350
Wire Wire Line
	4500 2450 4500 2500
Wire Wire Line
	5150 2450 5050 2450
Wire Wire Line
	6000 5500 6000 5800
Wire Wire Line
	6000 5700 6500 5700
Wire Wire Line
	6250 5800 6250 5700
Connection ~ 6250 5700
Connection ~ 6000 5700
Wire Wire Line
	6000 6100 6000 6250
Connection ~ 6000 6200
Wire Wire Line
	6250 6100 6250 6200
Connection ~ 6250 6200
Wire Wire Line
	6850 5500 6850 5800
Wire Wire Line
	6850 5700 7350 5700
Wire Wire Line
	7100 5800 7100 5700
Connection ~ 7100 5700
Connection ~ 6850 5700
Wire Wire Line
	6850 6100 6850 6250
Connection ~ 6850 6200
Wire Wire Line
	7100 6100 7100 6200
Connection ~ 7100 6200
Wire Wire Line
	6650 5500 7050 5500
Connection ~ 6850 5500
Wire Wire Line
	5950 5500 6350 5500
Connection ~ 6000 5500
Connection ~ 4500 2450
Wire Wire Line
	5400 5400 5400 5300
Connection ~ 2900 2250
Wire Wire Line
	3500 5600 5000 5600
Wire Wire Line
	2100 2550 2600 2550
Wire Wire Line
	2750 3650 2750 3600
Wire Wire Line
	2750 3600 2500 3600
Wire Wire Line
	2750 3950 2750 4000
Wire Wire Line
	2750 4000 2450 4000
Wire Wire Line
	4750 3250 4750 3350
Wire Wire Line
	4500 3350 4500 3250
Wire Wire Line
	7800 5500 7350 5500
Wire Wire Line
	8250 5700 8250 5500
Wire Wire Line
	8250 5500 8200 5500
Wire Wire Line
	7800 5300 7800 5400
Wire Wire Line
	8400 5400 8200 5400
Wire Wire Line
	8800 5600 8200 5600
Wire Wire Line
	5400 5500 5650 5500
Wire Wire Line
	5450 2450 5650 2450
Wire Wire Line
	5650 2450 5650 4350
Wire Wire Line
	4950 4250 4950 5400
Wire Wire Line
	4950 5400 5000 5400
Wire Wire Line
	5000 5500 4950 5500
Wire Wire Line
	4950 5500 4950 5700
Wire Wire Line
	4000 2250 4000 5100
Wire Wire Line
	7800 5600 7550 5600
Wire Wire Line
	7550 5600 7550 5100
Wire Wire Line
	7550 5100 4000 5100
Wire Wire Line
	5400 5600 5650 5600
Connection ~ 5650 5100
Wire Wire Line
	5650 5600 5650 5100
Wire Wire Line
	7050 2350 7150 2350
Wire Wire Line
	7150 2600 7100 2600
Wire Wire Line
	7100 2600 7100 2350
Connection ~ 7100 2350
Wire Wire Line
	7450 2600 7500 2600
Wire Wire Line
	7500 2600 7500 2350
Wire Wire Line
	7450 2350 8050 2350
Connection ~ 7500 2350
Wire Wire Line
	8100 2850 8800 2850
Wire Wire Line
	7300 3250 7300 3350
Wire Wire Line
	7500 3350 7500 3300
Wire Wire Line
	7500 3300 7300 3300
Connection ~ 7300 3300
Wire Wire Line
	7300 2850 7950 2850
Wire Wire Line
	6550 3050 7000 3050
Wire Wire Line
	6550 2900 6550 3450
Wire Wire Line
	6550 2600 6550 2350
Wire Wire Line
	6850 3150 6850 3050
Connection ~ 6850 3050
Wire Wire Line
	8400 4250 8400 5400
Wire Wire Line
	6550 4250 8400 4250
Connection ~ 6550 3050
Wire Wire Line
	9350 2850 9100 2850
Wire Wire Line
	8200 1700 8200 2350
Connection ~ 8200 1950
Wire Wire Line
	7900 1150 7900 1950
Connection ~ 7900 1950
Connection ~ 4000 5600
Connection ~ 8200 1750
Wire Wire Line
	850  4450 1250 4450
Wire Wire Line
	850  4600 1500 4600
Wire Wire Line
	1500 4600 1500 4250
Connection ~ 1500 4600
Wire Wire Line
	8200 850  8200 1400
Connection ~ 7900 1750
Connection ~ 7900 1350
Connection ~ 8200 1150
Connection ~ 8200 1350
Wire Wire Line
	900  2100 900  2250
Connection ~ 1150 4600
Wire Wire Line
	3750 2450 4550 2450
Wire Wire Line
	4000 6000 4000 6050
Wire Wire Line
	3850 7050 3850 7250
Wire Wire Line
	3850 7250 3650 7250
Wire Wire Line
	3650 7200 3650 7450
Wire Wire Line
	4150 6800 4150 6850
Wire Wire Line
	3650 6800 3650 6900
Wire Wire Line
	4150 7300 4700 7300
Wire Wire Line
	4150 7300 4150 7250
Wire Wire Line
	3300 7400 4700 7400
Wire Wire Line
	3300 7400 3300 7250
Wire Wire Line
	3300 6800 3300 6850
Connection ~ 3650 6800
Wire Wire Line
	2800 6800 2800 6900
Connection ~ 3300 6800
Wire Wire Line
	3000 7050 3000 7650
Wire Wire Line
	3000 7250 2800 7250
Wire Wire Line
	2800 7200 2800 7450
Connection ~ 3650 7250
Connection ~ 2800 7250
Wire Wire Line
	3000 7650 3350 7650
Connection ~ 3000 7250
Connection ~ 2800 6800
Wire Wire Line
	4700 7500 4700 7650
Wire Wire Line
	8100 850  8200 850 
Wire Wire Line
	2300 7650 2450 7650
Wire Wire Line
	5550 4250 5650 4250
Connection ~ 5650 4250
Wire Wire Line
	4950 4250 5250 4250
Wire Wire Line
	5150 4350 5150 4250
Connection ~ 5150 4250
Wire Wire Line
	3150 2100 2900 2100
Connection ~ 2900 2100
Wire Wire Line
	8050 2350 8100 2850
Connection ~ 7950 2350
Connection ~ 8200 2850
Text Notes 6700 2500 0    60   ~ 0
680nH
Text Notes 5000 7450 0    60   ~ 0
T12V
Text Notes 5000 7350 0    60   ~ 0
R12V
Connection ~ 1750 7200
Wire Wire Line
	2000 7200 2000 7150
Wire Wire Line
	1550 7200 2000 7200
Wire Wire Line
	1750 7150 1750 7200
Connection ~ 2000 6800
Wire Wire Line
	2000 6800 2000 6850
Connection ~ 1750 6800
Wire Wire Line
	1750 6800 1750 6850
Wire Wire Line
	1550 7050 1550 7300
Wire Wire Line
	1550 6800 1550 6950
Wire Wire Line
	1550 6800 4150 6800
$Comp
L GND #PWR026
U 1 1
P 1550 7300
F 0 "#PWR026" H 1550 7300 30  0001 C CNN
F 1 "GND" H 1550 7230 30  0001 C CNN
F 2 "" H 1550 7300 60  0000 C CNN
F 3 "" H 1550 7300 60  0000 C CNN
	1    1550 7300
	1    0    0    -1  
$EndComp
$Comp
L CP1 C3
U 1 1
P 1750 7000
F 0 "C3" H 1800 6850 50  0000 L CNN
F 1 "10u/16V" H 1650 6750 50  0000 L CNN
F 2 "HERMESLITE_FE6:TantalC_SizeB_EIA-3528_Wave" H 1750 7000 50  0001 C CNN
F 3 "" H 1750 7000 50  0000 C CNN
	1    1750 7000
	1    0    0    -1  
$EndComp
$Comp
L C C4
U 1 1
P 2000 7000
F 0 "C4" H 2050 6850 50  0000 L CNN
F 1 "10n" H 2050 6750 50  0000 L CNN
F 2 "HERMESLITE_FE6:C_0805_HandSoldering" H 2038 6850 30  0001 C CNN
F 3 "" H 2000 7000 60  0000 C CNN
	1    2000 7000
	1    0    0    -1  
$EndComp
$Comp
L CONN_01X02 P3
U 1 1
P 1350 7000
F 0 "P3" H 1500 7100 50  0000 C CNN
F 1 "12V" H 1500 7000 50  0000 C CNN
F 2 "HERMESLITE_FE6:PINHEAD1-2" H 1350 7000 50  0001 C CNN
F 3 "" H 1350 7000 50  0000 C CNN
	1    1350 7000
	-1   0    0    -1  
$EndComp
$Comp
L TST P7
U 1 1
P 2200 900
F 0 "P7" H 2200 1150 50  0000 C BNN
F 1 "TST3" H 2200 1150 50  0001 C CNN
F 2 "HERMESLITE_FE6:Measurement_Point_Round-SMD-Pad_Small" H 2200 900 50  0001 C CNN
F 3 "" H 2200 900 50  0000 C CNN
	1    2200 900 
	1    0    0    -1  
$EndComp
$Comp
L TST P8
U 1 1
P 2300 1150
F 0 "P8" H 2300 1400 50  0000 C BNN
F 1 "TST3" H 2300 1400 50  0001 C CNN
F 2 "HERMESLITE_FE6:Measurement_Point_Round-SMD-Pad_Small" H 2300 1150 50  0001 C CNN
F 3 "" H 2300 1150 50  0000 C CNN
	1    2300 1150
	1    0    0    -1  
$EndComp
$Comp
L TST P9
U 1 1
P 2400 900
F 0 "P9" H 2400 1150 50  0000 C BNN
F 1 "TST3" H 2400 1150 50  0001 C CNN
F 2 "HERMESLITE_FE6:Measurement_Point_Round-SMD-Pad_Small" H 2400 900 50  0001 C CNN
F 3 "" H 2400 900 50  0000 C CNN
	1    2400 900 
	1    0    0    -1  
$EndComp
$Comp
L TST P10
U 1 1
P 2500 1150
F 0 "P10" H 2500 1400 50  0000 C BNN
F 1 "TST3" H 2500 1400 50  0001 C CNN
F 2 "HERMESLITE_FE6:Measurement_Point_Round-SMD-Pad_Small" H 2500 1150 50  0001 C CNN
F 3 "" H 2500 1150 50  0000 C CNN
	1    2500 1150
	1    0    0    -1  
$EndComp
$Comp
L TST P12
U 1 1
P 2700 1150
F 0 "P12" H 2700 1400 50  0000 C BNN
F 1 "TST3" H 2700 1400 50  0001 C CNN
F 2 "HERMESLITE_FE6:Measurement_Point_Round-SMD-Pad_Small" H 2700 1150 50  0001 C CNN
F 3 "" H 2700 1150 50  0000 C CNN
	1    2700 1150
	1    0    0    -1  
$EndComp
$Comp
L TST P11
U 1 1
P 2600 900
F 0 "P11" H 2600 1150 50  0000 C BNN
F 1 "TST3" H 2600 1150 50  0001 C CNN
F 2 "HERMESLITE_FE6:Measurement_Point_Round-SMD-Pad_Small" H 2600 900 50  0001 C CNN
F 3 "" H 2600 900 50  0000 C CNN
	1    2600 900 
	1    0    0    -1  
$EndComp
$Comp
L TST P13
U 1 1
P 2800 900
F 0 "P13" H 2800 1150 50  0000 C BNN
F 1 "TST3" H 2800 1150 50  0001 C CNN
F 2 "HERMESLITE_FE6:Measurement_Point_Round-SMD-Pad_Small" H 2800 900 50  0001 C CNN
F 3 "" H 2800 900 50  0000 C CNN
	1    2800 900 
	1    0    0    -1  
$EndComp
$Comp
L TST P14
U 1 1
P 2900 1150
F 0 "P14" H 2900 1400 50  0000 C BNN
F 1 "TST3" H 2900 1400 50  0001 C CNN
F 2 "HERMESLITE_FE6:Measurement_Point_Round-SMD-Pad_Small" H 2900 1150 50  0001 C CNN
F 3 "" H 2900 1150 50  0000 C CNN
	1    2900 1150
	1    0    0    -1  
$EndComp
$Comp
L C C25
U 1 1
P 6550 3600
F 0 "C25" H 6650 3650 50  0000 L CNN
F 1 "10n" H 6650 3550 50  0000 L CNN
F 2 "HERMESLITE_FE6:C_0805_HandSoldering" H 6588 3450 30  0001 C CNN
F 3 "" H 6550 3600 60  0000 C CNN
	1    6550 3600
	1    0    0    -1  
$EndComp
Wire Wire Line
	6550 3750 6550 4250
Text Label 4300 7300 0    60   ~ 0
R12V
Text GLabel 4250 7500 2    60   Input ~ 0
T12V
Wire Wire Line
	4250 7500 4150 7500
Wire Wire Line
	4150 7500 4150 7400
Connection ~ 4150 7400
$Comp
L DTC144E Q1
U 1 1
P 2700 7650
F 0 "Q1" H 2900 7550 50  0000 L CNN
F 1 "DTC144E" H 2900 7450 50  0000 L CNN
F 2 "HERMESLITE_FE6:SOT416" H 2700 7650 50  0001 L CNN
F 3 "" H 2700 7650 50  0000 L CNN
	1    2700 7650
	1    0    0    -1  
$EndComp
$Comp
L C C21
U 1 1
P 8050 1750
F 0 "C21" V 8050 2000 50  0000 L CNN
F 1 "100n" V 8150 2000 50  0000 L CNN
F 2 "HERMESLITE_FE6:C_0805_HandSoldering" H 8088 1600 30  0001 C CNN
F 3 "" H 8050 1750 60  0000 C CNN
	1    8050 1750
	0    1    1    0   
$EndComp
$Comp
L GND #PWR027
U 1 1
P 650 1550
F 0 "#PWR027" H 650 1550 30  0001 C CNN
F 1 "GND" H 650 1480 30  0001 C CNN
F 2 "" H 650 1550 60  0000 C CNN
F 3 "" H 650 1550 60  0000 C CNN
	1    650  1550
	1    0    0    -1  
$EndComp
Text Notes 9650 2900 0    60   ~ 0
Tx out
Text Notes 9650 5650 0    60   ~ 0
Rx in
Connection ~ 900  2150
Text GLabel 750  2150 0    60   Input ~ 0
12V
Wire Wire Line
	750  2150 900  2150
Text GLabel 850  4300 0    60   Input ~ 0
12V
$Comp
L TST P15
U 1 1
P 1000 4250
F 0 "P15" H 1000 4500 50  0000 C BNN
F 1 "TST3" H 1000 4500 50  0001 C CNN
F 2 "HERMESLITE_FE6:Measurement_Point_Round-SMD-Pad_Small" H 1000 4250 50  0001 C CNN
F 3 "" H 1000 4250 50  0000 C CNN
	1    1000 4250
	1    0    0    -1  
$EndComp
Wire Wire Line
	850  4300 1000 4300
Wire Wire Line
	1000 4300 1000 4250
Wire Wire Line
	1250 4450 1250 4250
Connection ~ 1550 7200
Text Label 2150 6800 0    60   ~ 0
E12V
Text Notes 6300 6600 0    60   ~ 0
UEW 0.6mm
Text Notes 4650 2700 0    60   ~ 0
UEW 0.4mm
Text Notes 5050 3700 0    60   ~ 0
UEW 0.6mm
Text Notes 7200 6600 0    60   ~ 0
UEW 0.6mm
Text Notes 8100 3350 0    60   ~ 0
UEW 0.2mm
$Comp
L TOR2 T3
U 1 1
P 8100 2600
F 0 "T3" H 8150 3000 50  0000 C CNN
F 1 "BN43-2402" H 8300 3100 50  0000 C CNN
F 2 "HERMESLITE_FE6:BN2402_BF" H 8100 2600 60  0001 C CNN
F 3 "" H 8100 2600 60  0000 C CNN
	1    8100 2600
	1    0    0    1   
$EndComp
Text Notes 3050 3300 0    60   ~ 0
2 turns bifilar
Text Notes 3050 3400 0    60   ~ 0
4 turns
Text Notes 3050 3500 0    60   ~ 0
UEW 0.2mm
Text Notes 2750 5250 0    60   ~ 0
7 turns bifilar
Text Notes 2750 5350 0    60   ~ 0
5 turns
Text Notes 2750 5450 0    60   ~ 0
UEW 0.2mm
Text Notes 3050 3200 0    60   ~ 0
BN43-2402
Text Notes 2750 5150 0    60   ~ 0
BN43-2402
$Comp
L DMY DMY1
U 1 1
P 4625 3350
F 0 "DMY1" H 4650 3275 39  0001 C CNN
F 1 "DMY" H 4625 3425 60  0001 C CNN
F 2 "HERMESLITE_FE6:Dummy" H 4625 3350 60  0001 C CNN
F 3 "" H 4625 3350 60  0000 C CNN
	1    4625 3350
	1    0    0    -1  
$EndComp
Wire Wire Line
	4700 3350 5200 3350
Wire Wire Line
	4500 3350 4550 3350
$Comp
L DMY DMY2
U 1 1
P 6125 6200
F 0 "DMY2" H 6150 6125 39  0001 C CNN
F 1 "DMY" H 6125 6275 60  0001 C CNN
F 2 "HERMESLITE_FE6:Dummy" H 6125 6200 60  0001 C CNN
F 3 "" H 6125 6200 60  0000 C CNN
	1    6125 6200
	1    0    0    -1  
$EndComp
$Comp
L DMY DMY3
U 1 1
P 6975 6200
F 0 "DMY3" H 7000 6125 39  0001 C CNN
F 1 "DMY" H 6975 6275 60  0001 C CNN
F 2 "HERMESLITE_FE6:Dummy" H 6975 6200 60  0001 C CNN
F 3 "" H 6975 6200 60  0000 C CNN
	1    6975 6200
	1    0    0    -1  
$EndComp
Wire Wire Line
	6000 6200 6050 6200
Wire Wire Line
	6200 6200 6500 6200
Wire Wire Line
	6850 6200 6900 6200
Wire Wire Line
	7050 6200 7350 6200
Text Notes 5000 7550 0    60   ~ 0
GND
Text Notes 7950 3750 0    50   ~ 0
Resistive feedback Amp.\nhttp://www.qsl.net/in3otd/ham_radio/driver13/driver13.html
Text Notes 3300 5850 0    60   ~ 0
5T
Text Notes 2950 2600 0    60   ~ 0
2T
Text Notes 2950 2800 0    60   ~ 0
2T
Text Notes 3600 2700 0    60   ~ 0
4T
Text Notes 7800 2650 0    60   ~ 0
4T
Text Notes 8300 2650 0    60   ~ 0
4T
Text Notes 2700 5950 0    60   ~ 0
7T
Text Notes 2700 5750 0    60   ~ 0
7T
Text Notes 4250 3950 0    50   ~ 0
Note: C6 180pF and C7 DNI \n         might be better.
$EndSCHEMATC
